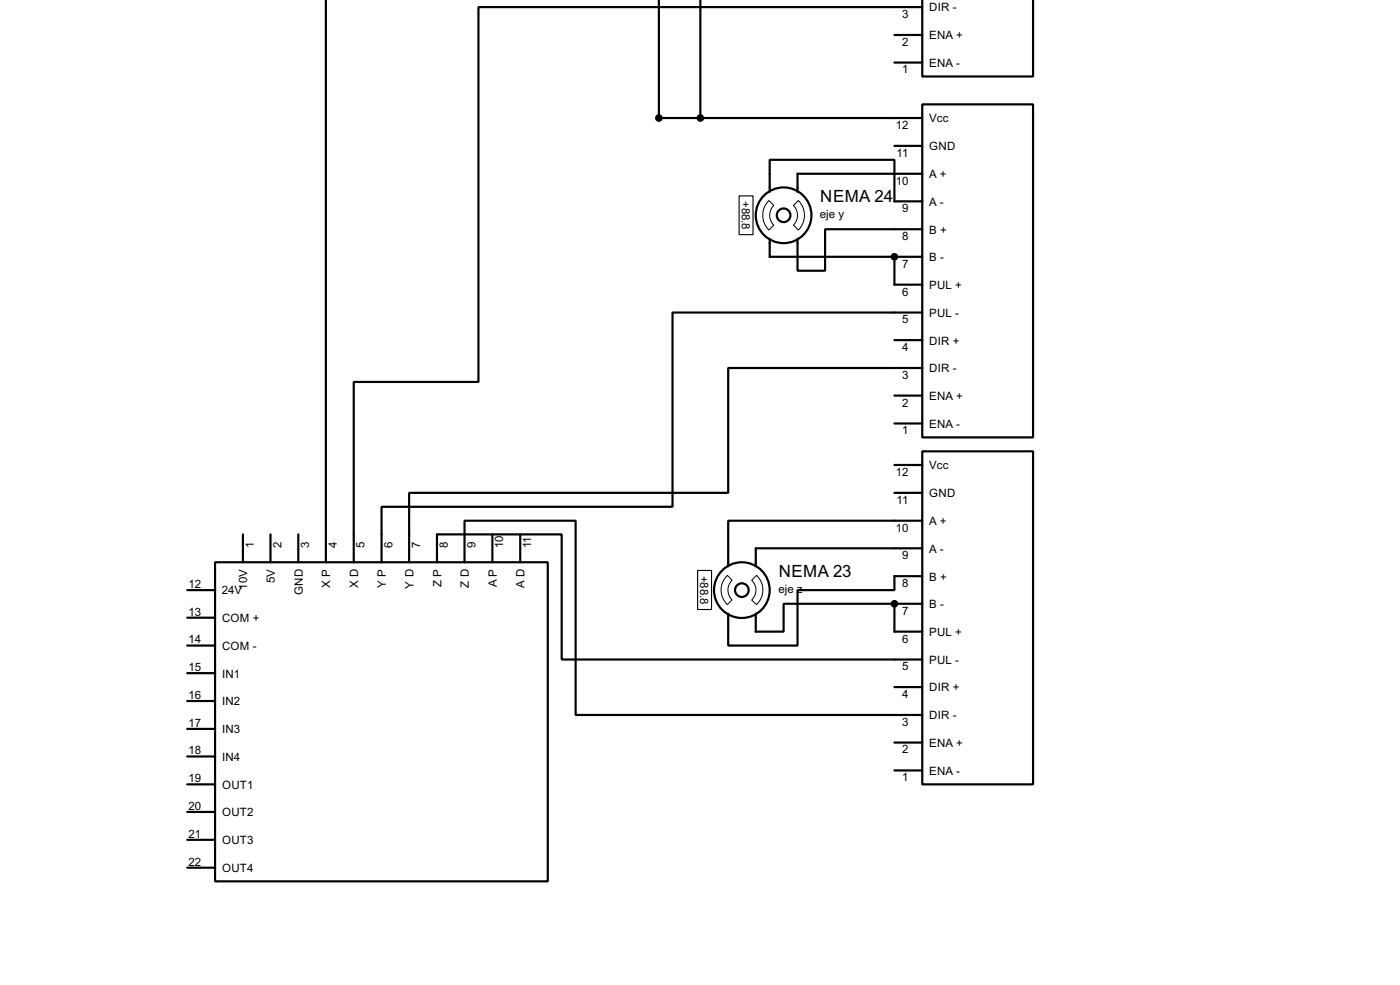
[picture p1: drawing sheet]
<svg xmlns="http://www.w3.org/2000/svg" width="256mm" height="180mm" viewBox="0 0 256 180" stroke-linecap="round" stroke-linejoin="round" font-family="sans-serif">
<g fill="none" stroke="#000" stroke-width=".4">
<path d="M59.7 -.1v103M120.7 0v21.6h48.3M128.3 0v21.6M169 -.1v14.1h20.3v-14M163.9 6.4h5.1M163.9 11.5h5.1M169 19.1h20.3v61h-20.3zM169 1.3h-81.3v68.6h-22.9v33M141 35.1v-5.8h22.9v7.6h5.1M163.9 26.7h5.1M169 31.8h-22.9v3.3M141 43.7v3.3h28"/>
<path d="M163.9 47v5.1h5.1M169 42h-17.8v7.6h-5.1v-5.9M169 57.2h-45.8v35.6h-53.3v10.1M163.9 62.3h5.1M163.9 72.4h5.1M163.9 77.5h5.1M169 67.4h-35.6v22.8h-58.4v12.7M44.5 97.8v5.1M49.6 97.8v5.1M54.7 97.8v5.1M90.2 97.8v5.1M95.3 97.8v5.1"/>
<path d="M163.9 85.1h5.1M163.9 90.2h5.1M169 82.6h20.3v61h-20.3zM169 95.3h-35.6v8.4M34.3 113.1h5.1M34.3 118.2h5.1M34.3 108h5.1M39.4 102.9h61v58.4h-61zM80.1 102.9v-5.1h22.8v22.9h66.1M85.1 102.9v-7.6h20.4v35.6h63.5M163.9 110.5h-20.3v5.1h-5.1v-3.3M163.9 110.5v5.1h5.1"/>
<path d="M163.9 110.5h5.1M169 105.5h-5.1v2.5h-17.8v10.2h-12.7v-5.9M169 100.4h-30.5v3.3M34.3 123.2h5.1M34.3 128.3h5.1M34.3 133.4h5.1M34.3 138.5h5.1M163.9 125.8h5.1M163.9 135.9h5.1M34.3 143.6h5.1M34.3 148.6h5.1M34.3 153.7h5.1"/>
<path d="M34.3 158.8h5.1M163.9 141h5.1"/>
<circle cx="143.5" cy="39.4" r="5.1"/>
<circle cx="143.5" cy="39.4" r="1.25"/>
<circle cx="135.9" cy="108" r="5.1"/>
<circle cx="135.9" cy="108" r="1.25"/>
</g>
<g fill="#000">
<circle cx="163.9" cy="47" r=".2"/>
<circle cx="163.9" cy="110.5" r=".2"/>
</g>
<path d="M135.4 35.9h2.6v7.1h-2.6zM127.8 104.4h2.6v7.2h-2.6z" fill="none" stroke="#000" stroke-width=".2"/>
<path d="M140.9 36.7l.9 .9a2.54 2.54 0 0 0 0 3.6l-.9 .9a3.8 3.8 0 0 1 0-5.4zM145.4 37.6l.9-.9a3.8 3.8 0 0 1 0 5.4l-.9-.9a2.54 2.54 0 0 0 0-3.6zM133.3 105.3l.8 .9a2.53 2.53 0 0 0 0 3.6l-.8 .9a3.7 3.7 0 0 1 0-5.4zM138.6 105.3a3.7 3.7 0 0 1 0 5.4l-.9-.9a2.46 2.46 0 0 0 0-3.6z" fill="none" stroke="#000" stroke-width=".18"/>
<g fill="#000" stroke="#000" stroke-width=".4">
<circle cx="120.7" cy="21.6" r=".5"/>
<circle cx="128.3" cy="21.6" r=".5"/>
<circle cx="163.8" cy="47" r=".5"/>
<circle cx="163.8" cy="110.5" r=".5"/>
</g>
<g font-size="3.5">
<text x="150.3" y="37">NEMA 24</text>
<text x="142.7" y="105.6">NEMA 23</text>
</g>
<g font-size="2.4">
<text x="165.3" y="3.3">3</text>
<text x="170.2" y="2.1">DIR -</text>
<text x="165.3" y="8.4">2</text>
<text x="170.2" y="7.2">ENA +</text>
<text x="165.3" y="13.4">1</text>
<text x="170.2" y="12.3">ENA -</text>
<text x="164.1" y="23.6">12</text>
<text x="170.2" y="22.4">Vcc</text>
<text x="164.3" y="28.7">11</text>
<text x="170.2" y="27.5">GND</text>
<text x="164.1" y="33.8">10</text>
<text x="170.2" y="32.6">A +</text>
<text x="135.9" y="36.7" transform="rotate(90 135.9 36.7)">+88.8</text>
<text x="150.2" y="40">eje y</text>
<text x="165.3" y="38.8">9</text>
<text x="170.2" y="37.7">A -</text>
<text x="165.3" y="43.9">8</text>
<text x="170.2" y="42.7">B +</text>
<text x="170.2" y="47.8">B -</text>
<text x="165.3" y="49">7</text>
<text x="170.2" y="52.9">PUL +</text>
<text x="165.3" y="54.1">6</text>
<text x="165.3" y="59.2">5</text>
<text x="170.2" y="58">PUL -</text>
<text x="165.3" y="64.2">4</text>
<text x="170.2" y="63.1">DIR +</text>
<text x="165.3" y="69.4">3</text>
<text x="170.2" y="68.1">DIR -</text>
<text x="165.3" y="74.4">2</text>
<text x="170.2" y="73.2">ENA +</text>
<text x="165.3" y="79.5">1</text>
<text x="170.2" y="78.3">ENA -</text>
<text x="164.1" y="87.1">12</text>
<text x="170.2" y="85.9">Vcc</text>
<text x="164.3" y="92.2">11</text>
<text x="170.2" y="91">GND</text>
<text x="46.5" y="100.4" transform="rotate(-90 46.5 100.4)">1</text>
<text x="51.5" y="100.4" transform="rotate(-90 51.5 100.4)">2</text>
<text x="56.6" y="100.4" transform="rotate(-90 56.6 100.4)">3</text>
<text x="61.7" y="100.4" transform="rotate(-90 61.7 100.4)">4</text>
<text x="66.8" y="100.4" transform="rotate(-90 66.8 100.4)">5</text>
<text x="71.9" y="100.4" transform="rotate(-90 71.9 100.4)">6</text>
<text x="76.9" y="100.4" transform="rotate(-90 76.9 100.4)">7</text>
<text x="82" y="100.3" transform="rotate(-90 82 100.3)">8</text>
<text x="87.1" y="100.4" transform="rotate(-90 87.1 100.4)">9</text>
<text x="92.2" y="100.4" transform="rotate(-90 92.2 100.4)">10</text>
<text x="97.3" y="100.4" transform="rotate(-90 97.3 100.4)">11</text>
<text x="164.1" y="97.3">10</text>
<text x="170.2" y="96.1">A +</text>
<text x="170.2" y="101.2">A -</text>
<text x="34.6" y="107.6">12</text>
<text x="45.3" y="107.9" transform="rotate(-90 45.3 107.9)">10V</text>
<text x="50.4" y="106.8" transform="rotate(-90 50.4 106.8)">5V</text>
<text x="60.5" y="107.6" transform="rotate(-90 60.5 107.6)">X P</text>
<text x="65.6" y="107.7" transform="rotate(-90 65.6 107.7)">X D</text>
<text x="70.7" y="107.6" transform="rotate(-90 70.7 107.6)">Y P</text>
<text x="75.8" y="107.7" transform="rotate(-90 75.8 107.7)">Y D</text>
<text x="80.9" y="107.5" transform="rotate(-90 80.9 107.5)">Z P</text>
<text x="85.9" y="107.6" transform="rotate(-90 85.9 107.6)">Z D</text>
<text x="91" y="107.5" transform="rotate(-90 91 107.5)">A P</text>
<text x="96.1" y="107.6" transform="rotate(-90 96.1 107.6)">A D</text>
<text x="128.3" y="105.4" transform="rotate(90 128.3 105.4)">+88.8</text>
<text x="165.3" y="102.4">9</text>
<text x="165.3" y="107.5">8</text>
<text x="170.2" y="106.3">B +</text>
<text x="34.6" y="112.7">13</text>
<text x="40.7" y="108.8">24V</text>
<text x="40.7" y="113.9">COM +</text>
<text x="55.5" y="108.9" transform="rotate(-90 55.5 108.9)">GND</text>
<text x="142.6" y="108.5">eje z</text>
<text x="165.3" y="112.5">7</text>
<text x="170.2" y="111.3">B -</text>
<text x="34.6" y="117.8">14</text>
<text x="40.7" y="119">COM -</text>
<text x="165.3" y="117.6">6</text>
<text x="170.2" y="116.4">PUL +</text>
<text x="34.6" y="122.8">15</text>
<text x="40.7" y="124">IN1</text>
<text x="165.3" y="122.7">5</text>
<text x="170.2" y="121.5">PUL -</text>
<text x="34.6" y="127.9">16</text>
<text x="40.7" y="129.1">IN2</text>
<text x="165.3" y="127.8">4</text>
<text x="170.2" y="126.6">DIR +</text>
<text x="170.2" y="131.7">DIR -</text>
<text x="34.6" y="133">17</text>
<text x="40.7" y="134.2">IN3</text>
<text x="165.3" y="132.9">3</text>
<text x="165.3" y="137.9">2</text>
<text x="170.2" y="136.7">ENA +</text>
<text x="34.6" y="138.1">18</text>
<text x="34.6" y="143.2">19</text>
<text x="40.7" y="139.3">IN4</text>
<text x="165.3" y="143">1</text>
<text x="170.2" y="141.8">ENA -</text>
<text x="34.6" y="148.2">20</text>
<text x="40.7" y="144.4">OUT1</text>
<text x="40.7" y="149.4">OUT2</text>
<text x="34.6" y="153.3">21</text>
<text x="40.7" y="154.5">OUT3</text>
<text x="34.6" y="158.4">22</text>
<text x="40.7" y="159.6">OUT4</text>
</g>
</svg>
